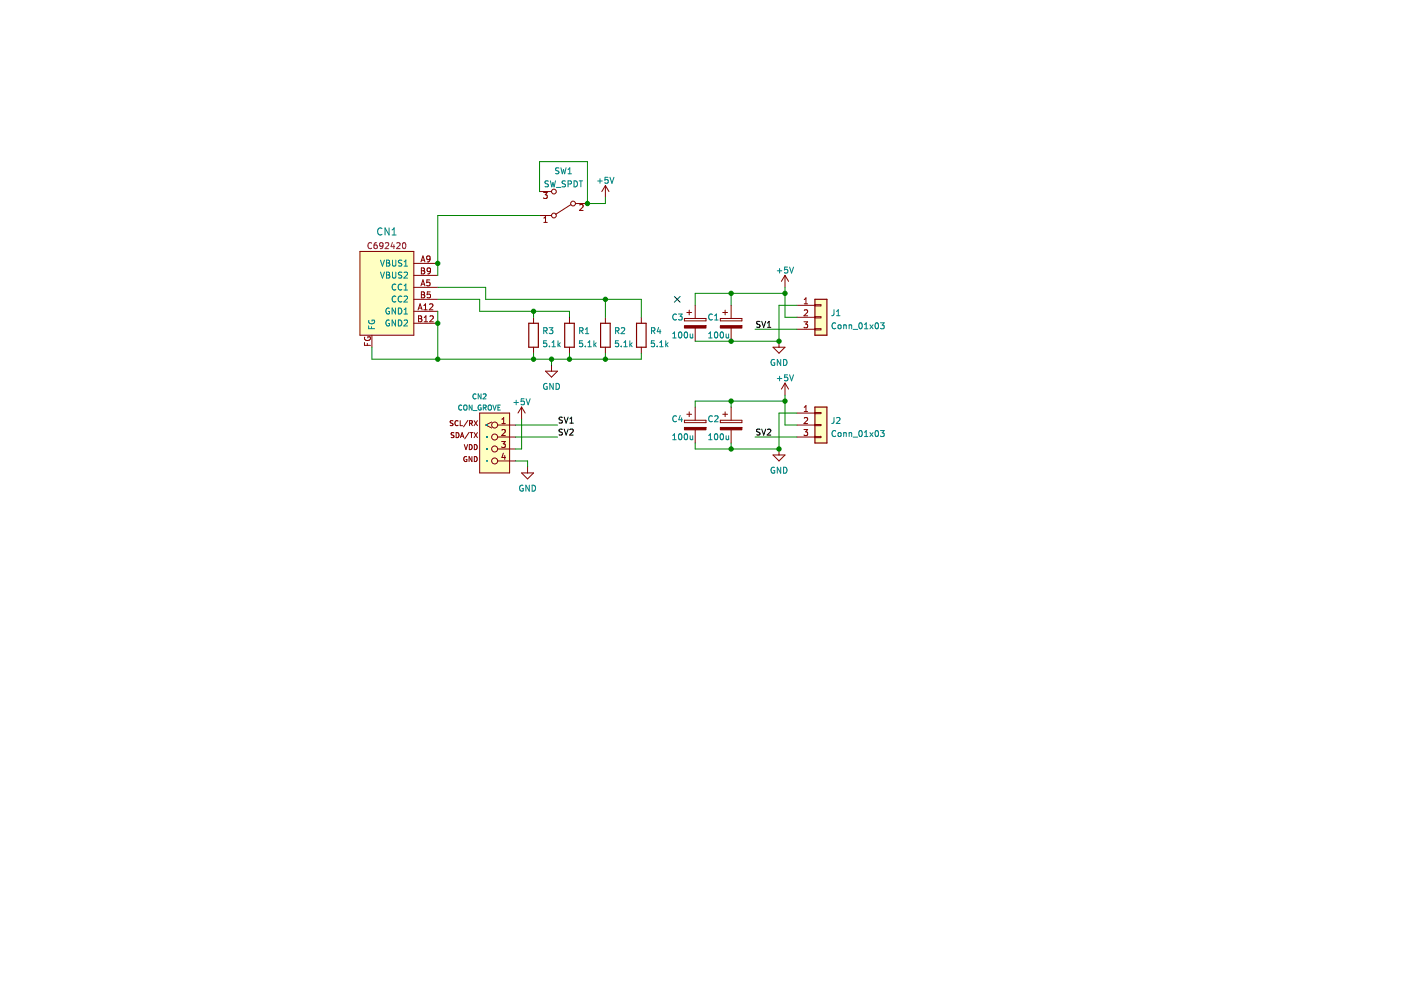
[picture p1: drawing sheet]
(kicad_sch (version 20211123) (generator eeschema)

 (paper "A4")

 (lib_symbols
  (symbol "Connector_Generic:Conn_01x03" (pin_names (offset 1.016) hide) (in_bom yes) (on_board yes)
   (property "Reference" "J" (id 0) (at 0 5.08 0) (effects (font (size 1.27 1.27))))
   (property "Value" "Conn_01x03" (id 1) (at 0 -5.08 0) (effects (font (size 1.27 1.27))))
   (property "Footprint" "" (id 2) (at 0 0 0) (effects (font (size 1.27 1.27)) hide))
   (property "Datasheet" "~" (id 3) (at 0 0 0) (effects (font (size 1.27 1.27)) hide))
   (symbol "Conn_01x03_1_1"
    (rectangle (start -1.27 -2.413) (end 0 -2.667) (stroke (width 0.1524) (type default) (color 0 0 0 0)) (fill (type none)))
    (rectangle (start -1.27 0.127) (end 0 -0.127) (stroke (width 0.1524) (type default) (color 0 0 0 0)) (fill (type none)))
    (rectangle (start -1.27 2.667) (end 0 2.413) (stroke (width 0.1524) (type default) (color 0 0 0 0)) (fill (type none)))
    (rectangle (start -1.27 3.81) (end 1.27 -3.81) (stroke (width 0.254) (type default) (color 0 0 0 0)) (fill (type background)))
    (pin passive line (at -5.08 2.54 0) (length 3.81) (name "Pin_1" (effects (font (size 1.27 1.27)))) (number "1" (effects (font (size 1.27 1.27)))))
    (pin passive line (at -5.08 0 0) (length 3.81) (name "Pin_2" (effects (font (size 1.27 1.27)))) (number "2" (effects (font (size 1.27 1.27)))))
    (pin passive line (at -5.08 -2.54 0) (length 3.81) (name "Pin_3" (effects (font (size 1.27 1.27)))) (number "3" (effects (font (size 1.27 1.27)))))))
  (symbol "Device:C_Polarized" (pin_numbers hide) (pin_names (offset 0.254)) (in_bom yes) (on_board yes)
   (property "Reference" "C" (id 0) (at 0.635 2.54 0) (effects (font (size 1.27 1.27)) (justify left)))
   (property "Value" "C_Polarized" (id 1) (at 0.635 -2.54 0) (effects (font (size 1.27 1.27)) (justify left)))
   (property "Footprint" "" (id 2) (at 0.9652 -3.81 0) (effects (font (size 1.27 1.27)) hide))
   (property "Datasheet" "~" (id 3) (at 0 0 0) (effects (font (size 1.27 1.27)) hide))
   (symbol "C_Polarized_0_1"
    (rectangle (start -2.286 0.508) (end 2.286 1.016) (stroke (width 0) (type default) (color 0 0 0 0)) (fill (type none)))
    (polyline (pts (xy -1.778 2.286) (xy -0.762 2.286)) (stroke (width 0) (type default) (color 0 0 0 0)) (fill (type none)))
    (polyline (pts (xy -1.27 2.794) (xy -1.27 1.778)) (stroke (width 0) (type default) (color 0 0 0 0)) (fill (type none)))
    (rectangle (start 2.286 -0.508) (end -2.286 -1.016) (stroke (width 0) (type default) (color 0 0 0 0)) (fill (type outline))))
   (symbol "C_Polarized_1_1"
    (pin passive line (at 0 3.81 270) (length 2.794) (name "~" (effects (font (size 1.27 1.27)))) (number "1" (effects (font (size 1.27 1.27)))))
    (pin passive line (at 0 -3.81 90) (length 2.794) (name "~" (effects (font (size 1.27 1.27)))) (number "2" (effects (font (size 1.27 1.27)))))))
  (symbol "Device:R" (pin_numbers hide) (pin_names (offset 0)) (in_bom yes) (on_board yes)
   (property "Reference" "R" (id 0) (at 2.032 0 90) (effects (font (size 1.27 1.27))))
   (property "Value" "R" (id 1) (at 0 0 90) (effects (font (size 1.27 1.27))))
   (property "Footprint" "" (id 2) (at -1.778 0 90) (effects (font (size 1.27 1.27)) hide))
   (property "Datasheet" "~" (id 3) (at 0 0 0) (effects (font (size 1.27 1.27)) hide))
   (symbol "R_0_1"
    (rectangle (start -1.016 -2.54) (end 1.016 2.54) (stroke (width 0.254) (type default) (color 0 0 0 0)) (fill (type none))))
   (symbol "R_1_1"
    (pin passive line (at 0 3.81 270) (length 1.27) (name "~" (effects (font (size 1.27 1.27)))) (number "1" (effects (font (size 1.27 1.27)))))
    (pin passive line (at 0 -3.81 90) (length 1.27) (name "~" (effects (font (size 1.27 1.27)))) (number "2" (effects (font (size 1.27 1.27)))))))
  (symbol "Switch:SW_SPDT" (pin_names (offset 0) hide) (in_bom yes) (on_board yes)
   (property "Reference" "SW" (id 0) (at 0 4.318 0) (effects (font (size 1.27 1.27))))
   (property "Value" "SW_SPDT" (id 1) (at 0 -5.08 0) (effects (font (size 1.27 1.27))))
   (property "Footprint" "" (id 2) (at 0 0 0) (effects (font (size 1.27 1.27)) hide))
   (property "Datasheet" "~" (id 3) (at 0 0 0) (effects (font (size 1.27 1.27)) hide))
   (symbol "SW_SPDT_0_0"
    (circle (center -2.032 0) (radius 0.508) (stroke (width 0) (type default) (color 0 0 0 0)) (fill (type none)))
    (circle (center 2.032 -2.54) (radius 0.508) (stroke (width 0) (type default) (color 0 0 0 0)) (fill (type none))))
   (symbol "SW_SPDT_0_1"
    (polyline (pts (xy -1.524 0.254) (xy 1.651 2.286)) (stroke (width 0) (type default) (color 0 0 0 0)) (fill (type none)))
    (circle (center 2.032 2.54) (radius 0.508) (stroke (width 0) (type default) (color 0 0 0 0)) (fill (type none))))
   (symbol "SW_SPDT_1_1"
    (pin passive line (at 5.08 2.54 180) (length 2.54) (name "A" (effects (font (size 1.27 1.27)))) (number "1" (effects (font (size 1.27 1.27)))))
    (pin passive line (at -5.08 0 0) (length 2.54) (name "B" (effects (font (size 1.27 1.27)))) (number "2" (effects (font (size 1.27 1.27)))))
    (pin passive line (at 5.08 -2.54 180) (length 2.54) (name "C" (effects (font (size 1.27 1.27)))) (number "3" (effects (font (size 1.27 1.27)))))))
  (symbol "akita:CON_GROVE" (pin_names (offset 1.016)) (in_bom yes) (on_board yes)
   (property "Reference" "CN" (id 0) (at 0 3.81 0) (effects (font (size 1.0668 1.0668)) (justify left bottom)))
   (property "Value" "CON_GROVE" (id 1) (at 3.81 -5.08 90) (effects (font (size 1.0668 1.0668)) (justify left bottom)))
   (property "Footprint" "" (id 2) (at 0 0 0) (effects (font (size 1.27 1.27)) hide))
   (property "Datasheet" "" (id 3) (at 0 0 0) (effects (font (size 1.27 1.27)) hide))
   (property "ki_locked" "" (id 4) (at 0 0 0) (effects (font (size 1.27 1.27))))
   (symbol "CON_GROVE_1_0"
    (text "GND" (at 5.334 -5.588 0) (effects (font (size 1.0668 1.0668)) (justify left bottom)))
    (text "SCL/RX" (at 5.334 2.032 0) (effects (font (size 1.0668 1.0668)) (justify left bottom)))
    (text "SDA/TX" (at 5.334 -0.508 0) (effects (font (size 1.0668 1.0668)) (justify left bottom)))
    (text "VDD" (at 5.334 -3.048 0) (effects (font (size 1.0668 1.0668)) (justify left bottom)))
    (pin bidirectional inverted_clock (at -2.54 2.54 0) (length 5.08) (name "1" (effects (font (size 0 0)))) (number "1" (effects (font (size 1.27 1.27)))))
    (pin bidirectional inverted (at -2.54 0 0) (length 5.08) (name "2" (effects (font (size 0 0)))) (number "2" (effects (font (size 1.27 1.27)))))
    (pin bidirectional inverted (at -2.54 -2.54 0) (length 5.08) (name "3" (effects (font (size 0 0)))) (number "3" (effects (font (size 1.27 1.27)))))
    (pin bidirectional inverted (at -2.54 -5.08 0) (length 5.08) (name "4" (effects (font (size 0 0)))) (number "4" (effects (font (size 1.27 1.27))))))
   (symbol "CON_GROVE_1_1"
    (rectangle (start -1.27 5.08) (end 5.08 -7.62) (stroke (width 0.2032) (type default) (color 0 0 0 0)) (fill (type background)))))
  (symbol "akita:CON_USB-C-6" (pin_names (offset 1.016)) (in_bom yes) (on_board yes)
   (property "Reference" "CN" (id 0) (at -2.54 -8.89 0) (effects (font (size 1.4986 1.4986))))
   (property "Value" "CON_USB-C-6" (id 1) (at -1.27 11.43 0) (effects (font (size 1.27 1.27)) hide))
   (property "Footprint" "" (id 2) (at 0 0 0) (effects (font (size 1.27 1.27)) hide))
   (property "Datasheet" "" (id 3) (at 0 0 0) (effects (font (size 1.27 1.27)) hide))
   (property "LCSC" "C692420" (id 4) (at 0 0 0) (effects (font (size 1.27 1.27))))
   (symbol "CON_USB-C-6_1_0"
    (rectangle (start -7.62 10.16) (end 3.81 -7.62) (stroke (width 0.2032) (type default) (color 0 0 0 0)) (fill (type background)))
    (pin bidirectional line (at -12.7 -2.54 0) (length 5.08) (name "GND1" (effects (font (size 1.27 1.27)))) (number "A12" (effects (font (size 1.27 1.27)))))
    (pin bidirectional line (at -12.7 2.54 0) (length 5.08) (name "CC1" (effects (font (size 1.27 1.27)))) (number "A5" (effects (font (size 1.27 1.27)))))
    (pin bidirectional line (at -12.7 7.62 0) (length 5.08) (name "VBUS1" (effects (font (size 1.27 1.27)))) (number "A9" (effects (font (size 1.27 1.27)))))
    (pin bidirectional line (at -12.7 -5.08 0) (length 5.08) (name "GND2" (effects (font (size 1.27 1.27)))) (number "B12" (effects (font (size 1.27 1.27)))))
    (pin bidirectional line (at -12.7 0 0) (length 5.08) (name "CC2" (effects (font (size 1.27 1.27)))) (number "B5" (effects (font (size 1.27 1.27)))))
    (pin bidirectional line (at -12.7 5.08 0) (length 5.08) (name "VBUS2" (effects (font (size 1.27 1.27)))) (number "B9" (effects (font (size 1.27 1.27))))))
   (symbol "CON_USB-C-6_1_1"
    (pin input line (at 1.27 -10.16 90) (length 2.54) (name "FG" (effects (font (size 1.27 1.27)))) (number "FG" (effects (font (size 1.27 1.27)))))))
  (symbol "power:+5V" (power) (pin_names (offset 0)) (in_bom yes) (on_board yes)
   (property "Reference" "#PWR" (id 0) (at 0 -3.81 0) (effects (font (size 1.27 1.27)) hide))
   (property "Value" "+5V" (id 1) (at 0 3.556 0) (effects (font (size 1.27 1.27))))
   (property "Footprint" "" (id 2) (at 0 0 0) (effects (font (size 1.27 1.27)) hide))
   (property "Datasheet" "" (id 3) (at 0 0 0) (effects (font (size 1.27 1.27)) hide))
   (symbol "+5V_0_1"
    (polyline (pts (xy -0.762 1.27) (xy 0 2.54)) (stroke (width 0) (type default) (color 0 0 0 0)) (fill (type none)))
    (polyline (pts (xy 0 0) (xy 0 2.54)) (stroke (width 0) (type default) (color 0 0 0 0)) (fill (type none)))
    (polyline (pts (xy 0 2.54) (xy 0.762 1.27)) (stroke (width 0) (type default) (color 0 0 0 0)) (fill (type none))))
   (symbol "+5V_1_1"
    (pin power_in line (at 0 0 90) (length 0) hide (name "+5V" (effects (font (size 1.27 1.27)))) (number "1" (effects (font (size 1.27 1.27)))))))
  (symbol "power:GND" (power) (pin_names (offset 0)) (in_bom yes) (on_board yes)
   (property "Reference" "#PWR" (id 0) (at 0 -6.35 0) (effects (font (size 1.27 1.27)) hide))
   (property "Value" "GND" (id 1) (at 0 -3.81 0) (effects (font (size 1.27 1.27))))
   (property "Footprint" "" (id 2) (at 0 0 0) (effects (font (size 1.27 1.27)) hide))
   (property "Datasheet" "" (id 3) (at 0 0 0) (effects (font (size 1.27 1.27)) hide))
   (symbol "GND_0_1"
    (polyline (pts (xy 0 0) (xy 0 -1.27) (xy 1.27 -1.27) (xy 0 -2.54) (xy -1.27 -1.27) (xy 0 -1.27)) (stroke (width 0) (type default) (color 0 0 0 0)) (fill (type none))))
   (symbol "GND_1_1"
    (pin power_in line (at 0 0 270) (length 0) hide (name "GND" (effects (font (size 1.27 1.27)))) (number "1" (effects (font (size 1.27 1.27))))))))

 (junction (at 92.71 55.88) (diameter 0) (color 0 0 0 0))
 (junction (at 166.37 62.23) (diameter 0) (color 0 0 0 0))
 (junction (at 124.46 43.18) (diameter 0) (color 0 0 0 0))
 (junction (at 166.37 85.09) (diameter 0) (color 0 0 0 0))
 (junction (at 120.65 76.2) (diameter 0) (color 0 0 0 0))
 (junction (at 92.71 76.2) (diameter 0) (color 0 0 0 0))
 (junction (at 128.27 63.5) (diameter 0) (color 0 0 0 0))
 (junction (at 154.94 72.39) (diameter 0) (color 0 0 0 0))
 (junction (at 154.94 85.09) (diameter 0) (color 0 0 0 0))
 (junction (at 113.03 76.2) (diameter 0) (color 0 0 0 0))
 (junction (at 154.94 95.25) (diameter 0) (color 0 0 0 0))
 (junction (at 116.84 76.2) (diameter 0) (color 0 0 0 0))
 (junction (at 128.27 76.2) (diameter 0) (color 0 0 0 0))
 (junction (at 165.1 95.25) (diameter 0) (color 0 0 0 0))
 (junction (at 92.71 68.58) (diameter 0) (color 0 0 0 0))
 (junction (at 165.1 72.39) (diameter 0) (color 0 0 0 0))
 (junction (at 154.94 62.23) (diameter 0) (color 0 0 0 0))
 (junction (at 113.03 66.04) (diameter 0) (color 0 0 0 0))

 (no_connect (at 143.51 63.5))

 (wire (pts (xy 168.91 90.17) (xy 166.37 90.17)) (stroke (width 0) (type default) (color 0 0 0 0)))
 (wire (pts (xy 165.1 64.77) (xy 165.1 72.39)) (stroke (width 0) (type default) (color 0 0 0 0)))
 (wire (pts (xy 92.71 63.5) (xy 101.6 63.5)) (stroke (width 0) (type default) (color 0 0 0 0)))
 (wire (pts (xy 147.32 95.25) (xy 147.32 93.98)) (stroke (width 0) (type default) (color 0 0 0 0)))
 (wire (pts (xy 120.65 76.2) (xy 128.27 76.2)) (stroke (width 0) (type default) (color 0 0 0 0)))
 (wire (pts (xy 92.71 68.58) (xy 92.71 76.2)) (stroke (width 0) (type default) (color 0 0 0 0)))
 (wire (pts (xy 92.71 66.04) (xy 92.71 68.58)) (stroke (width 0) (type default) (color 0 0 0 0)))
 (wire (pts (xy 166.37 67.31) (xy 166.37 62.23)) (stroke (width 0) (type default) (color 0 0 0 0)))
 (wire (pts (xy 111.76 97.79) (xy 111.76 99.06)) (stroke (width 0) (type default) (color 0 0 0 0)))
 (wire (pts (xy 128.27 63.5) (xy 102.87 63.5)) (stroke (width 0) (type default) (color 0 0 0 0)))
 (wire (pts (xy 113.03 66.04) (xy 120.65 66.04)) (stroke (width 0) (type default) (color 0 0 0 0)))
 (wire (pts (xy 109.22 90.17) (xy 118.11 90.17)) (stroke (width 0) (type default) (color 0 0 0 0)))
 (wire (pts (xy 166.37 62.23) (xy 154.94 62.23)) (stroke (width 0) (type default) (color 0 0 0 0)))
 (wire (pts (xy 160.02 69.85) (xy 168.91 69.85)) (stroke (width 0) (type default) (color 0 0 0 0)))
 (wire (pts (xy 113.03 66.04) (xy 113.03 67.31)) (stroke (width 0) (type default) (color 0 0 0 0)))
 (wire (pts (xy 114.3 34.29) (xy 124.46 34.29)) (stroke (width 0) (type default) (color 0 0 0 0)))
 (wire (pts (xy 114.3 40.64) (xy 114.3 34.29)) (stroke (width 0) (type default) (color 0 0 0 0)))
 (wire (pts (xy 128.27 43.18) (xy 128.27 41.91)) (stroke (width 0) (type default) (color 0 0 0 0)))
 (wire (pts (xy 147.32 72.39) (xy 154.94 72.39)) (stroke (width 0) (type default) (color 0 0 0 0)))
 (wire (pts (xy 78.74 76.2) (xy 78.74 73.66)) (stroke (width 0) (type default) (color 0 0 0 0)))
 (wire (pts (xy 168.91 64.77) (xy 165.1 64.77)) (stroke (width 0) (type default) (color 0 0 0 0)))
 (wire (pts (xy 128.27 76.2) (xy 128.27 74.93)) (stroke (width 0) (type default) (color 0 0 0 0)))
 (wire (pts (xy 92.71 60.96) (xy 102.87 60.96)) (stroke (width 0) (type default) (color 0 0 0 0)))
 (wire (pts (xy 124.46 43.18) (xy 128.27 43.18)) (stroke (width 0) (type default) (color 0 0 0 0)))
 (wire (pts (xy 113.03 76.2) (xy 116.84 76.2)) (stroke (width 0) (type default) (color 0 0 0 0)))
 (wire (pts (xy 113.03 74.93) (xy 113.03 76.2)) (stroke (width 0) (type default) (color 0 0 0 0)))
 (wire (pts (xy 92.71 45.72) (xy 114.3 45.72)) (stroke (width 0) (type default) (color 0 0 0 0)))
 (wire (pts (xy 160.02 92.71) (xy 168.91 92.71)) (stroke (width 0) (type default) (color 0 0 0 0)))
 (wire (pts (xy 165.1 87.63) (xy 165.1 95.25)) (stroke (width 0) (type default) (color 0 0 0 0)))
 (wire (pts (xy 109.22 95.25) (xy 110.49 95.25)) (stroke (width 0) (type default) (color 0 0 0 0)))
 (wire (pts (xy 128.27 63.5) (xy 128.27 67.31)) (stroke (width 0) (type default) (color 0 0 0 0)))
 (wire (pts (xy 101.6 66.04) (xy 113.03 66.04)) (stroke (width 0) (type default) (color 0 0 0 0)))
 (wire (pts (xy 168.91 87.63) (xy 165.1 87.63)) (stroke (width 0) (type default) (color 0 0 0 0)))
 (wire (pts (xy 92.71 58.42) (xy 92.71 55.88)) (stroke (width 0) (type default) (color 0 0 0 0)))
 (wire (pts (xy 135.89 63.5) (xy 128.27 63.5)) (stroke (width 0) (type default) (color 0 0 0 0)))
 (wire (pts (xy 101.6 63.5) (xy 101.6 66.04)) (stroke (width 0) (type default) (color 0 0 0 0)))
 (wire (pts (xy 109.22 97.79) (xy 111.76 97.79)) (stroke (width 0) (type default) (color 0 0 0 0)))
 (wire (pts (xy 166.37 62.23) (xy 166.37 60.96)) (stroke (width 0) (type default) (color 0 0 0 0)))
 (wire (pts (xy 128.27 76.2) (xy 135.89 76.2)) (stroke (width 0) (type default) (color 0 0 0 0)))
 (wire (pts (xy 165.1 95.25) (xy 154.94 95.25)) (stroke (width 0) (type default) (color 0 0 0 0)))
 (wire (pts (xy 135.89 67.31) (xy 135.89 63.5)) (stroke (width 0) (type default) (color 0 0 0 0)))
 (wire (pts (xy 135.89 76.2) (xy 135.89 74.93)) (stroke (width 0) (type default) (color 0 0 0 0)))
 (wire (pts (xy 147.32 95.25) (xy 154.94 95.25)) (stroke (width 0) (type default) (color 0 0 0 0)))
 (wire (pts (xy 166.37 85.09) (xy 154.94 85.09)) (stroke (width 0) (type default) (color 0 0 0 0)))
 (wire (pts (xy 92.71 76.2) (xy 113.03 76.2)) (stroke (width 0) (type default) (color 0 0 0 0)))
 (wire (pts (xy 109.22 92.71) (xy 118.11 92.71)) (stroke (width 0) (type default) (color 0 0 0 0)))
 (wire (pts (xy 110.49 95.25) (xy 110.49 88.9)) (stroke (width 0) (type default) (color 0 0 0 0)))
 (wire (pts (xy 154.94 85.09) (xy 154.94 86.36)) (stroke (width 0) (type default) (color 0 0 0 0)))
 (wire (pts (xy 120.65 66.04) (xy 120.65 67.31)) (stroke (width 0) (type default) (color 0 0 0 0)))
 (wire (pts (xy 124.46 34.29) (xy 124.46 43.18)) (stroke (width 0) (type default) (color 0 0 0 0)))
 (wire (pts (xy 92.71 55.88) (xy 92.71 45.72)) (stroke (width 0) (type default) (color 0 0 0 0)))
 (wire (pts (xy 166.37 85.09) (xy 166.37 83.82)) (stroke (width 0) (type default) (color 0 0 0 0)))
 (wire (pts (xy 168.91 67.31) (xy 166.37 67.31)) (stroke (width 0) (type default) (color 0 0 0 0)))
 (wire (pts (xy 154.94 85.09) (xy 147.32 85.09)) (stroke (width 0) (type default) (color 0 0 0 0)))
 (wire (pts (xy 120.65 76.2) (xy 120.65 74.93)) (stroke (width 0) (type default) (color 0 0 0 0)))
 (wire (pts (xy 166.37 90.17) (xy 166.37 85.09)) (stroke (width 0) (type default) (color 0 0 0 0)))
 (wire (pts (xy 116.84 76.2) (xy 116.84 77.47)) (stroke (width 0) (type default) (color 0 0 0 0)))
 (wire (pts (xy 147.32 62.23) (xy 147.32 64.77)) (stroke (width 0) (type default) (color 0 0 0 0)))
 (wire (pts (xy 147.32 85.09) (xy 147.32 86.36)) (stroke (width 0) (type default) (color 0 0 0 0)))
 (wire (pts (xy 78.74 76.2) (xy 92.71 76.2)) (stroke (width 0) (type default) (color 0 0 0 0)))
 (wire (pts (xy 102.87 60.96) (xy 102.87 63.5)) (stroke (width 0) (type default) (color 0 0 0 0)))
 (wire (pts (xy 116.84 76.2) (xy 120.65 76.2)) (stroke (width 0) (type default) (color 0 0 0 0)))
 (wire (pts (xy 154.94 62.23) (xy 154.94 64.77)) (stroke (width 0) (type default) (color 0 0 0 0)))
 (wire (pts (xy 154.94 95.25) (xy 154.94 93.98)) (stroke (width 0) (type default) (color 0 0 0 0)))
 (wire (pts (xy 154.94 72.39) (xy 165.1 72.39)) (stroke (width 0) (type default) (color 0 0 0 0)))
 (wire (pts (xy 154.94 62.23) (xy 147.32 62.23)) (stroke (width 0) (type default) (color 0 0 0 0)))

 (label "SV2" (at 160.02 92.71 0) (effects (font (size 1.27 1.27)) (justify left bottom)))
 (label "SV1" (at 118.11 90.17 0) (effects (font (size 1.27 1.27)) (justify left bottom)))
 (label "SV1" (at 160.02 69.85 0) (effects (font (size 1.27 1.27)) (justify left bottom)))
 (label "SV2" (at 118.11 92.71 0) (effects (font (size 1.27 1.27)) (justify left bottom)))

 (symbol (lib_id "power:+5V") (at 110.49 88.9 0) (unit 1) (in_bom yes) (on_board yes) (fields_autoplaced)
  (property "Reference" "#PWR01" (id 0) (at 110.49 92.71 0) (effects (font (size 1.27 1.27)) hide))
  (property "Value" "+5V" (id 1) (at 110.49 85.2955 0))
  (property "Footprint" "" (id 2) (at 110.49 88.9 0) (effects (font (size 1.27 1.27)) hide))
  (property "Datasheet" "" (id 3) (at 110.49 88.9 0) (effects (font (size 1.27 1.27)) hide)) (pin "1"))

 (symbol (lib_id "akita:CON_USB-C-6") (at 80.01 63.5 0) (mirror y) (unit 1) (in_bom yes) (on_board yes) (fields_autoplaced)
  (property "Reference" "CN1" (id 0) (at 81.915 49.1722 0) (effects (font (size 1.4986 1.4986))))
  (property "Value" "CON_USB-C-6" (id 1) (at 81.28 52.07 0) (effects (font (size 1.27 1.27)) hide))
  (property "Footprint" "akita:USB-C_6P_V_TH2" (id 2) (at 80.01 63.5 0) (effects (font (size 1.27 1.27)) hide))
  (property "Datasheet" "" (id 3) (at 80.01 63.5 0) (effects (font (size 1.27 1.27)) hide))
  (property "LCSC" "C692420" (id 4) (at 81.915 52.174 0)) (pin "A12") (pin "A5") (pin "A9") (pin "B12") (pin "B5") (pin "B9") (pin "FG"))

 (symbol (lib_id "power:GND") (at 165.1 95.25 0) (unit 1) (in_bom yes) (on_board yes) (fields_autoplaced)
  (property "Reference" "#PWR06" (id 0) (at 165.1 101.6 0) (effects (font (size 1.27 1.27)) hide))
  (property "Value" "GND" (id 1) (at 165.1 99.8125 0))
  (property "Footprint" "" (id 2) (at 165.1 95.25 0) (effects (font (size 1.27 1.27)) hide))
  (property "Datasheet" "" (id 3) (at 165.1 95.25 0) (effects (font (size 1.27 1.27)) hide)) (pin "1"))

 (symbol (lib_id "Device:C_Polarized") (at 154.94 68.58 0) (unit 1) (in_bom yes) (on_board yes)
  (property "Reference" "C1" (id 0) (at 149.86 67.31 0) (effects (font (size 1.27 1.27)) (justify left)))
  (property "Value" "100u" (id 1) (at 149.86 71.12 0) (effects (font (size 1.27 1.27)) (justify left)))
  (property "Footprint" "Capacitor_THT:CP_Radial_D6.3mm_P2.50mm" (id 2) (at 155.9052 72.39 0) (effects (font (size 1.27 1.27)) hide))
  (property "Datasheet" "~" (id 3) (at 154.94 68.58 0) (effects (font (size 1.27 1.27)) hide)) (pin "1") (pin "2"))

 (symbol (lib_id "Device:R") (at 135.89 71.12 0) (unit 1) (in_bom yes) (on_board yes) (fields_autoplaced)
  (property "Reference" "R4" (id 0) (at 137.668 70.2115 0) (effects (font (size 1.27 1.27)) (justify left)))
  (property "Value" "5.1k" (id 1) (at 137.668 72.9866 0) (effects (font (size 1.27 1.27)) (justify left)))
  (property "Footprint" "Resistor_THT:R_Axial_DIN0204_L3.6mm_D1.6mm_P7.62mm_Horizontal" (id 2) (at 134.112 71.12 90) (effects (font (size 1.27 1.27)) hide))
  (property "Datasheet" "~" (id 3) (at 135.89 71.12 0) (effects (font (size 1.27 1.27)) hide)) (pin "1") (pin "2"))

 (symbol (lib_id "Connector_Generic:Conn_01x03") (at 173.99 90.17 0) (unit 1) (in_bom yes) (on_board yes) (fields_autoplaced)
  (property "Reference" "J2" (id 0) (at 176.022 89.2615 0) (effects (font (size 1.27 1.27)) (justify left)))
  (property "Value" "Conn_01x03" (id 1) (at 176.022 92.0366 0) (effects (font (size 1.27 1.27)) (justify left)))
  (property "Footprint" "Connector_PinHeader_2.54mm:PinHeader_1x03_P2.54mm_Vertical" (id 2) (at 173.99 90.17 0) (effects (font (size 1.27 1.27)) hide))
  (property "Datasheet" "~" (id 3) (at 173.99 90.17 0) (effects (font (size 1.27 1.27)) hide)) (pin "1") (pin "2") (pin "3"))

 (symbol (lib_id "Connector_Generic:Conn_01x03") (at 173.99 67.31 0) (unit 1) (in_bom yes) (on_board yes) (fields_autoplaced)
  (property "Reference" "J1" (id 0) (at 176.022 66.4015 0) (effects (font (size 1.27 1.27)) (justify left)))
  (property "Value" "Conn_01x03" (id 1) (at 176.022 69.1766 0) (effects (font (size 1.27 1.27)) (justify left)))
  (property "Footprint" "Connector_PinHeader_2.54mm:PinHeader_1x03_P2.54mm_Vertical" (id 2) (at 173.99 67.31 0) (effects (font (size 1.27 1.27)) hide))
  (property "Datasheet" "~" (id 3) (at 173.99 67.31 0) (effects (font (size 1.27 1.27)) hide)) (pin "1") (pin "2") (pin "3"))

 (symbol (lib_id "power:+5V") (at 166.37 60.96 0) (unit 1) (in_bom yes) (on_board yes) (fields_autoplaced)
  (property "Reference" "#PWR07" (id 0) (at 166.37 64.77 0) (effects (font (size 1.27 1.27)) hide))
  (property "Value" "+5V" (id 1) (at 166.37 57.3555 0))
  (property "Footprint" "" (id 2) (at 166.37 60.96 0) (effects (font (size 1.27 1.27)) hide))
  (property "Datasheet" "" (id 3) (at 166.37 60.96 0) (effects (font (size 1.27 1.27)) hide)) (pin "1"))

 (symbol (lib_id "power:GND") (at 116.84 77.47 0) (unit 1) (in_bom yes) (on_board yes) (fields_autoplaced)
  (property "Reference" "#PWR03" (id 0) (at 116.84 83.82 0) (effects (font (size 1.27 1.27)) hide))
  (property "Value" "GND" (id 1) (at 116.84 82.0325 0))
  (property "Footprint" "" (id 2) (at 116.84 77.47 0) (effects (font (size 1.27 1.27)) hide))
  (property "Datasheet" "" (id 3) (at 116.84 77.47 0) (effects (font (size 1.27 1.27)) hide)) (pin "1"))

 (symbol (lib_id "Device:C_Polarized") (at 147.32 90.17 0) (unit 1) (in_bom yes) (on_board yes)
  (property "Reference" "C4" (id 0) (at 142.24 88.9 0) (effects (font (size 1.27 1.27)) (justify left)))
  (property "Value" "100u" (id 1) (at 142.24 92.71 0) (effects (font (size 1.27 1.27)) (justify left)))
  (property "Footprint" "Capacitor_SMD:C_1206_3216Metric" (id 2) (at 148.2852 93.98 0) (effects (font (size 1.27 1.27)) hide))
  (property "Datasheet" "~" (id 3) (at 147.32 90.17 0) (effects (font (size 1.27 1.27)) hide)) (pin "1") (pin "2"))

 (symbol (lib_id "power:+5V") (at 128.27 41.91 0) (unit 1) (in_bom yes) (on_board yes)
  (property "Reference" "#PWR04" (id 0) (at 128.27 45.72 0) (effects (font (size 1.27 1.27)) hide))
  (property "Value" "+5V" (id 1) (at 128.27 38.3055 0))
  (property "Footprint" "" (id 2) (at 128.27 41.91 0) (effects (font (size 1.27 1.27)) hide))
  (property "Datasheet" "" (id 3) (at 128.27 41.91 0) (effects (font (size 1.27 1.27)) hide)) (pin "1"))

 (symbol (lib_id "power:GND") (at 165.1 72.39 0) (unit 1) (in_bom yes) (on_board yes) (fields_autoplaced)
  (property "Reference" "#PWR05" (id 0) (at 165.1 78.74 0) (effects (font (size 1.27 1.27)) hide))
  (property "Value" "GND" (id 1) (at 165.1 76.9525 0))
  (property "Footprint" "" (id 2) (at 165.1 72.39 0) (effects (font (size 1.27 1.27)) hide))
  (property "Datasheet" "" (id 3) (at 165.1 72.39 0) (effects (font (size 1.27 1.27)) hide)) (pin "1"))

 (symbol (lib_id "akita:CON_GROVE") (at 106.68 92.71 0) (mirror y) (unit 1) (in_bom yes) (on_board yes) (fields_autoplaced)
  (property "Reference" "CN2" (id 0) (at 101.5587 84.1406 0) (effects (font (size 1.0668 1.0668))))
  (property "Value" "CON_GROVE" (id 1) (at 101.5587 86.5123 0) (effects (font (size 1.0668 1.0668))))
  (property "Footprint" "akita:CON_GROVE_V" (id 2) (at 106.68 92.71 0) (effects (font (size 1.27 1.27)) hide))
  (property "Datasheet" "" (id 3) (at 106.68 92.71 0) (effects (font (size 1.27 1.27)) hide)) (pin "1") (pin "2") (pin "3") (pin "4"))

 (symbol (lib_id "Device:R") (at 120.65 71.12 0) (unit 1) (in_bom yes) (on_board yes) (fields_autoplaced)
  (property "Reference" "R1" (id 0) (at 122.428 70.2115 0) (effects (font (size 1.27 1.27)) (justify left)))
  (property "Value" "5.1k" (id 1) (at 122.428 72.9866 0) (effects (font (size 1.27 1.27)) (justify left)))
  (property "Footprint" "Resistor_SMD:R_0603_1608Metric" (id 2) (at 118.872 71.12 90) (effects (font (size 1.27 1.27)) hide))
  (property "Datasheet" "~" (id 3) (at 120.65 71.12 0) (effects (font (size 1.27 1.27)) hide)) (pin "1") (pin "2"))

 (symbol (lib_id "Device:C_Polarized") (at 154.94 90.17 0) (unit 1) (in_bom yes) (on_board yes)
  (property "Reference" "C2" (id 0) (at 149.86 88.9 0) (effects (font (size 1.27 1.27)) (justify left)))
  (property "Value" "100u" (id 1) (at 149.86 92.71 0) (effects (font (size 1.27 1.27)) (justify left)))
  (property "Footprint" "Capacitor_THT:CP_Radial_D6.3mm_P2.50mm" (id 2) (at 155.9052 93.98 0) (effects (font (size 1.27 1.27)) hide))
  (property "Datasheet" "~" (id 3) (at 154.94 90.17 0) (effects (font (size 1.27 1.27)) hide)) (pin "1") (pin "2"))

 (symbol (lib_id "Device:R") (at 128.27 71.12 0) (unit 1) (in_bom yes) (on_board yes) (fields_autoplaced)
  (property "Reference" "R2" (id 0) (at 130.048 70.2115 0) (effects (font (size 1.27 1.27)) (justify left)))
  (property "Value" "5.1k" (id 1) (at 130.048 72.9866 0) (effects (font (size 1.27 1.27)) (justify left)))
  (property "Footprint" "Resistor_SMD:R_0603_1608Metric" (id 2) (at 126.492 71.12 90) (effects (font (size 1.27 1.27)) hide))
  (property "Datasheet" "~" (id 3) (at 128.27 71.12 0) (effects (font (size 1.27 1.27)) hide)) (pin "1") (pin "2"))

 (symbol (lib_id "power:+5V") (at 166.37 83.82 0) (unit 1) (in_bom yes) (on_board yes) (fields_autoplaced)
  (property "Reference" "#PWR08" (id 0) (at 166.37 87.63 0) (effects (font (size 1.27 1.27)) hide))
  (property "Value" "+5V" (id 1) (at 166.37 80.2155 0))
  (property "Footprint" "" (id 2) (at 166.37 83.82 0) (effects (font (size 1.27 1.27)) hide))
  (property "Datasheet" "" (id 3) (at 166.37 83.82 0) (effects (font (size 1.27 1.27)) hide)) (pin "1"))

 (symbol (lib_id "Device:R") (at 113.03 71.12 0) (unit 1) (in_bom yes) (on_board yes) (fields_autoplaced)
  (property "Reference" "R3" (id 0) (at 114.808 70.2115 0) (effects (font (size 1.27 1.27)) (justify left)))
  (property "Value" "5.1k" (id 1) (at 114.808 72.9866 0) (effects (font (size 1.27 1.27)) (justify left)))
  (property "Footprint" "Resistor_THT:R_Axial_DIN0204_L3.6mm_D1.6mm_P7.62mm_Horizontal" (id 2) (at 111.252 71.12 90) (effects (font (size 1.27 1.27)) hide))
  (property "Datasheet" "~" (id 3) (at 113.03 71.12 0) (effects (font (size 1.27 1.27)) hide)) (pin "1") (pin "2"))

 (symbol (lib_id "Device:C_Polarized") (at 147.32 68.58 0) (unit 1) (in_bom yes) (on_board yes)
  (property "Reference" "C3" (id 0) (at 142.24 67.31 0) (effects (font (size 1.27 1.27)) (justify left)))
  (property "Value" "100u" (id 1) (at 142.24 71.12 0) (effects (font (size 1.27 1.27)) (justify left)))
  (property "Footprint" "Capacitor_SMD:C_1206_3216Metric" (id 2) (at 148.2852 72.39 0) (effects (font (size 1.27 1.27)) hide))
  (property "Datasheet" "~" (id 3) (at 147.32 68.58 0) (effects (font (size 1.27 1.27)) hide)) (pin "1") (pin "2"))

 (symbol (lib_id "power:GND") (at 111.76 99.06 0) (unit 1) (in_bom yes) (on_board yes) (fields_autoplaced)
  (property "Reference" "#PWR02" (id 0) (at 111.76 105.41 0) (effects (font (size 1.27 1.27)) hide))
  (property "Value" "GND" (id 1) (at 111.76 103.6225 0))
  (property "Footprint" "" (id 2) (at 111.76 99.06 0) (effects (font (size 1.27 1.27)) hide))
  (property "Datasheet" "" (id 3) (at 111.76 99.06 0) (effects (font (size 1.27 1.27)) hide)) (pin "1"))

 (symbol (lib_id "Switch:SW_SPDT") (at 119.38 43.18 180) (unit 1) (in_bom yes) (on_board yes) (fields_autoplaced)
  (property "Reference" "SW1" (id 0) (at 119.38 36.2925 0))
  (property "Value" "SW_SPDT" (id 1) (at 119.38 39.0676 0))
  (property "Footprint" "akita:SW_SPDT_9x4mm_W2.5mm" (id 2) (at 119.38 43.18 0) (effects (font (size 1.27 1.27)) hide))
  (property "Datasheet" "~" (id 3) (at 119.38 43.18 0) (effects (font (size 1.27 1.27)) hide)) (pin "1") (pin "2") (pin "3"))

 (sheet_instances (path "" (page "1")))

)
